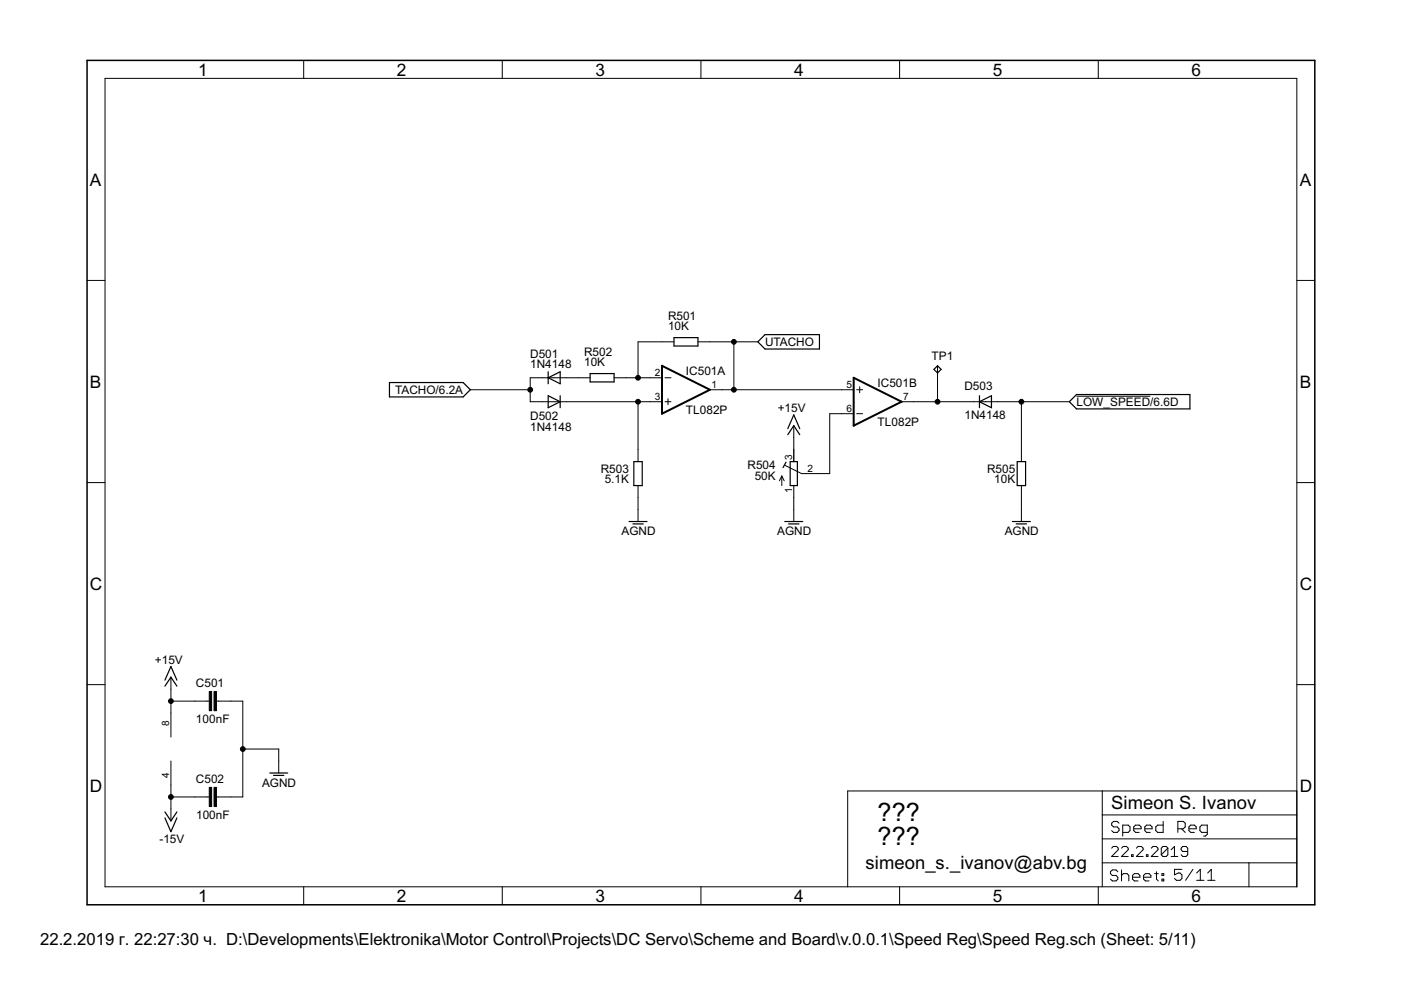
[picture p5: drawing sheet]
<svg xmlns="http://www.w3.org/2000/svg" width="297mm" height="210mm" viewBox="0 0 297 210" stroke-linecap="round" stroke-linejoin="round" font-family="sans-serif">
<g fill="#000" stroke="#000" stroke-width=".25">
<path d="M116.2 80.1l2.6-1.3zM125.1 79.2h5.1zM142.9 73.4h5.1zM142.9 71.6v1.8zM142.9 71.6h5.1zM148 71.6v1.8zM160.7 72.5l1.5-1.5zM160.7 72.5l1.5 1.5zM162.2 71h11.5zM162.2 74h11.5zM173.7 71v3zM198 78.3l.8-.7z"/>
<path d="M198.8 77.6l.7 .7zM198 78.3l.8 .8zM199.5 78.3l-.7 .8zM82.6 81.1v3.1zM82.6 84.2h15.6zM82.6 81.1h15.6zM99.7 82.6l-1.5 1.6zM98.2 81.1l1.5 1.5zM116.2 80.1l2.6 1.3zM116.2 80.1v1.3zM116.2 78.8v1.3zM116.2 83.9l2.6 1.3z"/>
<path d="M116.2 83.9v2.5zM118.8 78.8v2.6zM116.2 86.4l2.6-1.2zM118.8 85.2v1.2zM118.8 83.9v1.3zM125.1 81h5.1zM125.1 79.2v1.8zM130.2 79.2v1.8zM134.4 97.9h1.8zM136.2 97.9v5.1zM166.6 98l-.6 1.1zM167.5 97.9v5.1z"/>
<path d="M167.5 97.9h.8zM168.3 90.3l-1.3 1.9zM168.3 88l-1.3 2.9zM168.3 97.9h.8zM168.3 90.3l1.3 1.9zM168.3 88l1.3 2.9zM207.7 85.2l2.5 1.2zM207.7 85.2v1.2zM207.7 83.9v1.3zM207.7 85.2l2.5-1.3zM210.2 83.9v2.5zM215.7 97.9v5.1z"/>
<path d="M215.7 97.9h1.7zM226.7 85.2l1.5-1.5zM226.7 85.2l1.5 1.5zM228.2 83.7h24.1zM228.2 86.7h24.1zM252.3 83.7v3zM133.4 110.6h3.8zM134.2 111.1h2.2zM134.4 97.9v5.1zM134.4 103h1.8zM166.4 110.6h3.8zM167.2 111.1h2.2z"/>
<path d="M167.5 103h1.6zM169.1 97.9v5.1zM214.7 110.6h3.8zM215.5 111.1h2.1zM217.4 97.9v5.1zM215.7 103h1.7zM36.2 143.6l-1.2 1.9zM36.2 141.3l-1.2 2.9zM36.2 143.6l1.3 1.9zM36.2 141.3l1.3 2.9zM35 172.1l1.2 2zM35 173.4l1.2 2.9z"/>
<path d="M37.5 172.1l-1.3 2zM37.5 173.4l-1.3 2.9zM57.2 163.9h3.8zM58 164.4h2.2z"/>
</g>
<g fill="#000" stroke="#000" stroke-width=".21">
<path d="M22.3 16.6v171.4zM64.4 12.8v3.8zM106.5 12.8v3.8zM148.6 12.8v3.8zM190.7 12.8v3.8zM232.9 12.8v3.8zM22.3 16.6h252.7zM18.5 59.5h3.8zM275 59.5h3.8zM135.3 72.5v7.6zM140.4 72.5h2.5zM135.3 72.5h5.1z"/>
<path d="M148 72.5h2.5zM150.5 72.5h5.1zM155.6 72.5v10.1zM155.6 72.5h5.1zM99.7 82.6h12.7zM112.4 82.6v2.6zM112.4 80.1v2.5zM112.4 80.1h2.6zM115 80.1h2.5zM115 85.2h2.5zM112.4 85.2h2.6zM117.5 80.1h2.5z"/>
<path d="M117.5 85.2h2.5zM120 85.2h15.3zM122.6 80.1h2.5zM120 80.1h2.6zM130.2 80.1h2.5zM132.7 80.1h2.6zM135.3 95.3v2.6zM135.3 85.2h2.5zM135.3 85.2v10.1zM135.3 80.1h2.5zM137.8 80.1h2.6zM137.8 85.2h2.6z"/>
<path d="M141 85.2h1.3zM141 80.1h1.3zM141.6 84.5v1.3zM150.5 82.6h2.6zM153.1 82.6h2.5zM155.6 82.6h22.9zM168.3 95.3v2.6zM168.3 90.3v2.5zM168.3 92.8v2.5zM175.9 87.7h2.6zM178.5 87.7h2.5zM178.5 82.6h2.5z"/>
<path d="M181.6 82.6h1.3zM181.6 87.7h1.3zM182.3 82v1.3zM191.2 85.2h2.5zM193.7 85.2h5.1zM198.8 77.6v2.5zM198.8 80.1v5.1zM206.4 85.2h2.5zM198.8 85.2h7.6zM208.9 85.2h2.6zM216.6 95.3v2.6zM211.5 85.2h5.1z"/>
<path d="M216.6 85.2v10.1zM216.6 85.2h10.1zM228.2 84h15.7zM18.5 102.3h3.8zM135.3 108v2.6zM135.3 103v2.5zM135.3 105.5v2.5zM165.8 100.9v2.1zM165.8 100.9l-.6 1zM165.8 100.9l.5 1zM168.3 103v2.5zM168.3 108v2.6z"/>
<path d="M168.3 105.5v2.5zM166.4 98.7l3.5 1.7zM169.9 100.4h.9zM170.8 100.4h2.6zM173.4 100.4h2.5zM175.9 87.7v12.7zM216.6 103v2.5zM216.6 108v2.6zM216.6 105.5v2.5zM275 102.3h3.8zM18.5 145.2h3.8zM36.2 151.2v5.1z"/>
<path d="M36.2 143.6v2.5zM36.2 146.1v2.6zM36.2 148.7v2.5zM41.3 148.7h2.6zM36.2 148.7h5.1zM43.9 148.7h.5zM45.9 148.7h.5zM46.4 148.7h2.5zM48.9 148.7h2.6zM51.5 148.7v10.1zM51.5 158.8v10.2zM51.5 158.8h7.6z"/>
<path d="M59.1 158.8v2.6zM275 145.2h3.8zM36.2 161.4v5zM36.2 171.5v2.6zM36.2 169v2.5zM36.2 166.4v2.6zM41.3 169h2.6zM36.2 169h5.1zM43.9 169h.5zM45.9 169h.5zM46.4 169h2.5zM48.9 169h2.6z"/>
<path d="M59.1 161.4v2.5zM179.7 167.7h54zM233.7 167.7h41.3zM233.7 177.9h41.3zM233.7 172.8v5.1zM233.7 172.8h41.3zM233.7 167.7v5.1zM235.7 174.5v.4zM235.7 174.9l.4 .4zM236 179.5l-.3 .3zM235.7 174.5l.4-.3zM236.1 175.3h.8z"/>
<path d="M235.7 176.1l.4 .4zM236 179.5h.7zM236.1 174.2h.8zM236.9 175.3l.4 .4zM236.1 176.5h.8zM236.7 179.5l.4 .3zM236.9 174.2l.4 .3zM237.3 175.7v.4zM237.3 176.1l-.4 .4zM238 174.9v2.4zM238 174.9h1.2zM238.1 179.5l-.3 .3z"/>
<path d="M238.1 179.5h.7zM239.2 174.9l.4 .4zM238 176.5h1.2zM238.8 179.5l.4 .3zM239.6 175.3v.8zM239.6 176.1l-.4 .4zM240.4 175.3v.8zM240.4 175.3l.4-.4zM240.4 176.1l.4 .4zM240.8 174.9h.7zM241.3 179.5l-.4 .3zM240.8 176.5h.7z"/>
<path d="M241.5 174.9l.4 .4zM241.9 175.3v.4zM240.4 175.7h1.5zM241.3 179.5h.7zM242 179.5l.4 .3zM242.7 175.3v.8zM242.7 175.3l.4-.4zM242.7 176.1l.4 .4zM243.1 174.9h.8zM243.1 176.5h.8zM243.9 174.9l.4 .4zM244.3 175.3v.4z"/>
<path d="M242.7 175.7h1.6zM244.5 179.5l-.4 .3zM245 175.3v.8zM245 175.3l.4-.4zM244.5 179.5h.7zM245 176.1l.4 .4zM245.4 174.9h1.2zM245.2 179.5l.3 .3zM246.5 179.5l-.3 .3zM246.5 179.5h.8zM246.6 174.2v2.3zM245.4 176.5h1.2z"/>
<path d="M247.3 179.5l.3 .3zM247.6 179.8v1.4zM249 179.5v2.1zM249.7 174.2v2.3zM249.7 174.2h1.2zM250.4 179.8v.4zM250.5 175.7l.8 .8zM250.8 179.5l-.4 .3zM250.9 174.2l.4 .3zM249.7 175.7h1.2zM251.3 174.5v.8zM251.3 175.3l-.4 .4z"/>
<path d="M250.8 179.5h.7zM251.5 179.5l.3 .3zM252.1 175.3v.8zM252.1 175.3l.4-.4zM252.1 176.1l.4 .4zM252.5 174.9h.7zM252.5 176.5h.7zM253.2 174.9l.4 .4zM253.6 175.3v.4zM252.1 175.7h1.5zM254.4 175.3v.8zM254.4 176.1l.4 .4z"/>
<path d="M254.4 175.3l.4-.4zM254.8 176.5h1.2zM255.2 177.3h.4zM255.6 177.3l.4-.4zM256 174.9v2zM254.8 174.9h1.2zM275 172.8v5.1zM275 167.7v5.1zM22.3 188h252.7zM64.4 188v3.8zM106.5 188v3.8zM148.6 188v3.8z"/>
<path d="M179.7 167.7v20.3zM190.7 188v3.8zM232.9 188v3.8zM233.7 182.9v5.1zM233.7 177.9v5zM235.4 184.8v.4zM235.4 185.2l.4 .4zM237.1 180.2l-1.4 1.4zM235.4 184.8l.4-.4zM235.8 185.6h.8zM235.4 186.4l.4 .4zM235.8 184.4h.8z"/>
<path d="M236.6 185.6l.4 .4zM235.8 186.8h.8zM236.6 184.4l.4 .4zM237 186v.4zM237 186.4l-.4 .4zM235.7 181.6h1.4zM237.1 179.8v.4zM237.8 181.6l1.4-1.4zM237.8 184.4v2.4zM237.8 185.6l.4-.4zM238.2 185.2h.8zM239 185.2l.3 .4z"/>
<path d="M237.8 181.6h1.4zM239.2 179.8v.4zM239.3 185.6v1.2zM239.9 181.2v.4zM239.9 181.2h.3zM240.1 185.6v.8zM240.1 185.6l.4-.4zM240.2 181.2v.4zM239.9 181.6h.3zM240.1 186.4l.4 .4zM240.5 185.2h.8zM240.9 181.6l1.5-1.4z"/>
<path d="M240.5 186.8h.8zM241.3 185.2l.4 .4zM241.7 185.6v.4zM240.1 186h1.6zM240.9 181.6h1.5zM242.4 179.8v.4zM242.5 185.6v.8zM242.5 185.6l.3-.4zM242.5 186.4l.3 .4zM242.8 185.2h.8zM243.1 181.2v.4zM243.1 181.2h.3z"/>
<path d="M243.4 181.2v.4zM243.1 181.6h.3zM242.8 186.8h.8zM243.6 185.2l.4 .4zM244 185.6v.4zM242.5 186h1.5zM244.1 181.6l1.4-1.4zM244.8 185.2h.8zM245.2 184.8v1.6zM245.2 186.4l.4 .4zM244.1 181.6h1.4zM245.5 179.8v.4z"/>
<path d="M246.2 179.8v1.4zM246.2 181.2l1.4-1.4zM246.4 185.2h.3zM246.4 185.2v.4zM246.4 186.4h.3zM246.4 186.4v.4zM246.2 181.2l.3 .4zM246.7 185.2v.4zM246.4 185.6h.3zM246.7 186.4v.4zM246.4 186.8h.3zM246.5 181.6h.8z"/>
<path d="M247.6 181.2l-.3 .4zM248.3 180.2l.7-.7zM248.3 181.6h1.4zM249 184.3v1.2zM249 185.5l.8-.4zM249 186.3l.4 .3zM249.8 185.1h.4zM250.2 185.1l.4 .4zM249.4 186.6h.8zM250.4 181.2l.4 .4zM250.4 180.2l.4 .3zM249 184.3h1.6z"/>
<path d="M250.6 185.5v.8zM250.2 186.6l.4-.3zM250.8 181.6h.7zM250.8 180.5h1zM252.9 184.3l-1.5 2.3zM251.8 181.2l-.3 .4zM251.8 179.8v1.4zM253.7 185.1l.8-.8zM253.7 186.6h1.6zM254.5 184.3v2.3zM256.8 184.3l-.7 .8zM256.1 186.6h1.5z"/>
<path d="M256.8 184.3v2.3zM264.8 182.9v5.1zM264.8 182.9h10.2zM233.7 182.9h31.1zM275 182.9v5.1zM275 177.9v5zM275 16.6v171.4z"/>
<circle cx="155.6" cy="72.5" r=".51"/>
<circle cx="112.4" cy="82.6" r=".51"/>
<circle cx="135.3" cy="85.2" r=".51"/>
<circle cx="135.3" cy="80.1" r=".51"/>
<circle cx="155.6" cy="82.6" r=".51"/>
<circle cx="198.8" cy="85.2" r=".51"/>
<circle cx="216.6" cy="85.2" r=".51"/>
<circle cx="36.2" cy="148.7" r=".51"/>
<circle cx="51.5" cy="158.8" r=".51"/>
<circle cx="36.2" cy="169" r=".51"/>
</g>
<path d="M18.5 12.8v179zM18.5 12.8h260.3zM18.5 191.8h260.3zM278.8 12.8v179z" fill="#000" stroke="#000" stroke-width=".32"/>
<path d="M140.4 77.6l10.1 5zM140.4 77.6v10.1zM140.4 87.7l10.1-5.1zM181 80.1v10.2zM181 90.3l10.2-5.1zM181 80.1l10.2 5.1z" fill="#000" stroke="#000" stroke-width=".42"/>
<path d="M44.4 146.6h.5v4.1h-.5zM45.4 146.6h.5v4.1h-.5zM44.4 166.9h.5v4.1h-.5zM45.4 166.9h.5v4.1h-.5z" fill="#000" stroke="#000" stroke-width=".21"/>
<g font-size="6">
<text x="186.1" y="174.1">???</text>
<text x="186.1" y="179.1">???</text>
</g>
<g font-size="4.4">
<text x="235.6" y="171.5">Simeon S. Ivanov</text>
<text x="183.5" y="184.2">simeon_s._ivanov@abv.bg</text>
</g>
<g font-size="4.1">
<text x="42" y="16">1</text>
<text x="84.1" y="16">2</text>
<text x="126.3" y="16">3</text>
<text x="168.4" y="16">4</text>
<text x="210.5" y="16">5</text>
<text x="252.6" y="16">6</text>
<text x="19.1" y="39.3">A</text>
<text x="275.6" y="39.3">A</text>
<text x="19.1" y="82.2">B</text>
<text x="275.6" y="82.2">B</text>
<text x="19.1" y="125">C</text>
<text x="275.6" y="125">C</text>
<text x="19.1" y="167.9">D</text>
<text x="275.6" y="167.9">D</text>
<text x="42" y="191.2">1</text>
<text x="84.1" y="191.2">2</text>
<text x="126.3" y="191.2">3</text>
<text x="168.4" y="191.2">4</text>
<text x="210.5" y="191.2">5</text>
<text x="252.6" y="191.2">6</text>
</g>
<text font-size="4" x="8.5" y="200.4">22.2.2019 г. 22:27:30 ч. D:\Developments\Elektronika\Motor Control\Projects\DC Servo\Scheme and Board\v.0.0.1\Speed Reg\Speed Reg.sch (Sheet: 5/11)</text>
<g font-size="2.8">
<text x="141.6" y="70.1">10K</text>
<text x="141.6" y="67.8">R501</text>
<text x="112.4" y="78">1N4148</text>
<text x="112.4" y="75.8">D501</text>
<text x="123.9" y="77.7">10K</text>
<text x="123.9" y="75.4">R502</text>
<text x="162.2" y="73.4">UTACHO</text>
<text x="197.5" y="76.3">TP1</text>
<text x="83.8" y="83.5">TACHO/6.2A</text>
<text x="145.4" y="79.5">IC501A</text>
<text x="186.1" y="82">IC501B</text>
<text x="204.5" y="82.8">D503</text>
<text x="112.4" y="89.1">D502</text>
<text x="145.4" y="87.7">TL082P</text>
<text x="164.9" y="87.4">+15V</text>
<text x="204.5" y="88.8">1N4148</text>
<text x="228.2" y="86.1">LOW_SPEED/6.6D</text>
<text x="112.4" y="91.3">1N4148</text>
<text x="186.1" y="90.3">TL082P</text>
<text x="127.4" y="100.2">R503</text>
<text x="158.5" y="99.5">R504</text>
<text x="160" y="101.7">50K</text>
<text x="209.3" y="100.2">R505</text>
<text x="128.2" y="102.4">5.1K</text>
<text x="210.8" y="102.4">10K</text>
<text x="131.8" y="113.5">AGND</text>
<text x="164.8" y="113.5">AGND</text>
<text x="213" y="113.5">AGND</text>
<text x="32.8" y="140.8">+15V</text>
<text x="41.6" y="145.7">C501</text>
<text x="41.6" y="153.4">100nF</text>
<text x="41.6" y="166.1">C502</text>
<text x="55.6" y="166.8">AGND</text>
<text x="41.6" y="173.7">100nF</text>
<text x="33.8" y="178.7">-15V</text>
</g>
<g font-size="2.4">
<text x="138.8" y="79.7">2</text>
<text x="150.9" y="82.3">1</text>
<text x="179.5" y="82.3">5</text>
<text x="138.8" y="84.8">3</text>
<text x="179.5" y="87.4">6</text>
<text x="191.5" y="84.8">7</text>
<text x="167.9" y="97.5" transform="rotate(-90 167.9 97.5)">3</text>
<text x="171.2" y="100.1">2</text>
<text x="167.9" y="104.5" transform="rotate(-90 167.9 104.5)">1</text>
<text x="35.9" y="153.9" transform="rotate(-90 35.9 153.9)">8</text>
<text x="35.9" y="164.9" transform="rotate(-90 35.9 164.9)">4</text>
</g>
</svg>
